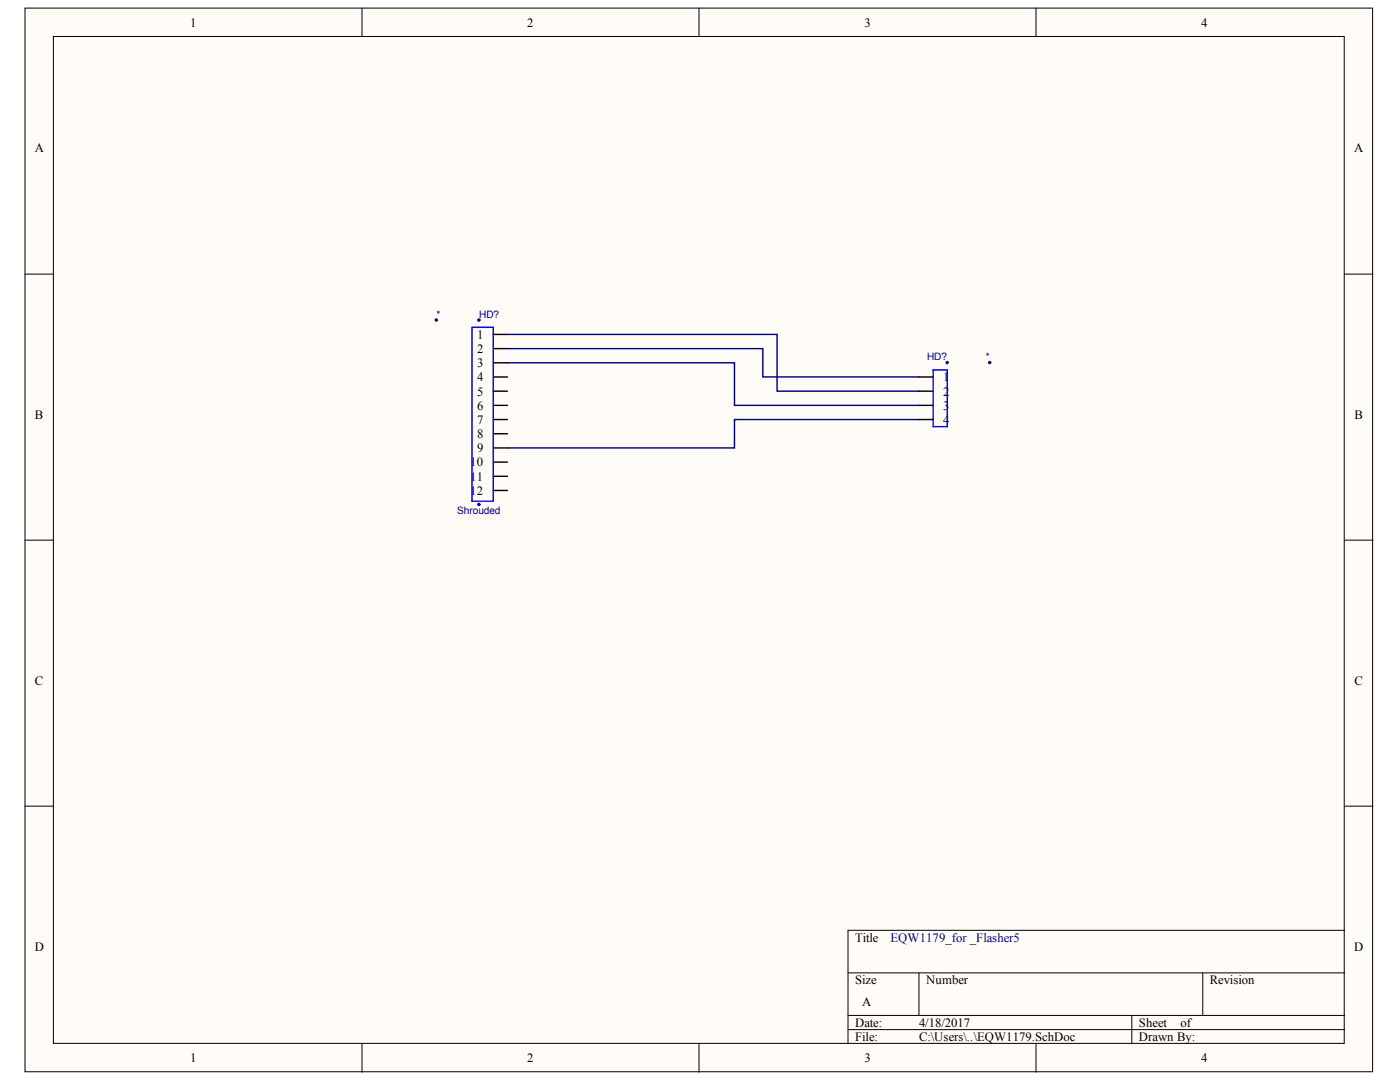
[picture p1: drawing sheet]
<svg xmlns="http://www.w3.org/2000/svg" width="279mm" height="216mm" viewBox="0 0 279 216" stroke-linecap="round" stroke-linejoin="round" font-family="sans-serif">
<g fill="#fffcf8" stroke="#000" stroke-width=".2">
<path d="M5 1.6h268.9v212.3h-268.9z"/>
<path d="M10.7 7.3h257.6v200.9h-257.6z"/>
</g>
<g fill="none" stroke="#000" stroke-width=".2">
<path d="M72.2 1.6v5.7M139.5 1.6v5.7M206.8 1.6v5.7M5 54.7h5.7M268.4 54.7h5.6M5 107.8h5.7M268.4 107.8h5.6M5 160.9h5.7M268.4 160.9h5.6M169.2 194.1h99.2M183.4 194.1v8.5M240 194.1v8.5"/>
<path d="M268.4 185.6h-99.2v22.7M72.2 208.3v5.6M139.5 208.3v5.6M169.2 202.6h99.2M169.2 205.4h99.2M206.8 208.3v5.6M225.9 202.6v5.7"/>
</g>
<path d="M101.3 72.4h45.3v8.5h36.8M101.3 69.6h50.9v5.6h31.2M101.3 66.7h53.8v11.4h28.3M183.4 83.7h-36.8v5.7h-45.3" fill="none" stroke="#000080" stroke-width=".28"/>
<g fill="none" stroke="#000" stroke-width=".28">
<path d="M98.4 75.2h2.9M98.4 78.1h2.9M98.4 69.6h2.9M98.4 72.4h2.9M98.4 66.7h2.9M183.4 75.2h2.8M183.4 78.1h2.8M98.4 80.9h2.9M98.4 83.7h2.9M98.4 95h2.9M98.4 97.9h2.9M98.4 86.5h2.9"/>
<path d="M98.4 89.4h2.9M98.4 92.2h2.9M183.4 80.9h2.8M183.4 83.7h2.8"/>
</g>
<path d="M94.2 65.3h4.2v34.7h-4.2zM186.2 73.8h2.9v11.3h-2.9z" fill="none" stroke="#00f" stroke-width=".28"/>
<g fill="#000080" stroke="#000080" stroke-width=".2">
<circle cx="197.5" cy="72.3" r=".24"/>
<circle cx="189" cy="72.3" r=".24"/>
<circle cx="87.1" cy="63.9" r=".24"/>
<circle cx="95.6" cy="100.7" r=".24"/>
<circle cx="95.6" cy="63.9" r=".24"/>
</g>
<g font-size="2.5">
<text x="38" y="5.3">1</text>
<text x="105.2" y="5.3">2</text>
<text x="172.5" y="5.3">3</text>
<text x="239.7" y="5.3">4</text>
<text x="6.9" y="30.4">A</text>
<text x="270.3" y="30.4">A</text>
<text x="95.2" y="70.4">2</text>
<text x="95.2" y="67.6">1</text>
<text x="95.2" y="73.3">3</text>
<text x="95.2" y="76.1">4</text>
<text x="188.2" y="76.1">1</text>
<text x="6.9" y="83.5">B</text>
<text x="95.2" y="78.9">5</text>
<text x="95.2" y="81.7">6</text>
<text x="188.2" y="81.7">3</text>
<text x="188.2" y="78.9">2</text>
<text x="270.3" y="83.5">B</text>
<text x="95.2" y="87.4">8</text>
<text x="95.2" y="84.6">7</text>
<text x="188.2" y="84.6">4</text>
<text x="93.9" y="95.9">11</text>
<text x="93.9" y="93.1">10</text>
<text x="95.2" y="90.3">9</text>
<text x="93.9" y="98.7">12</text>
<text x="6.9" y="136.6">C</text>
<text x="270.3" y="136.6">C</text>
<text x="6.9" y="189.7">D</text>
<text x="170.6" y="187.9">Title</text>
<text x="270.3" y="189.7">D</text>
<text x="170.6" y="196.4">Size</text>
<text x="184.9" y="196.4">Number</text>
<text x="241.4" y="196.4">Revision</text>
<text x="172.1" y="200.7">A</text>
<text x="170.6" y="204.9">Date:</text>
<text x="170.6" y="207.7">File:</text>
<text x="183.4" y="204.9">4/18/2017</text>
<text x="183.4" y="207.7">C:\Users\..\EQW1179.SchDoc</text>
<text x="227.3" y="204.9">Sheet</text>
<text x="227.3" y="207.7">Drawn By:</text>
<text x="235.6" y="204.9">of</text>
<text x="38" y="212">1</text>
<text x="105.2" y="212">2</text>
<text x="172.5" y="212">3</text>
<text x="239.7" y="212">4</text>
</g>
<text font-size="2.5" fill="#000080" x="177.7" y="187.9">EQW1179_for _Flasher5</text>
<g font-size="2" fill="#000080">
<text x="87.1" y="63.5">*</text>
<text x="95.6" y="63.5">HD?</text>
<text x="185" y="71.9">HD?</text>
<text x="196.8" y="71.9">*</text>
<text x="91.2" y="102.5">Shrouded</text>
</g>
</svg>
